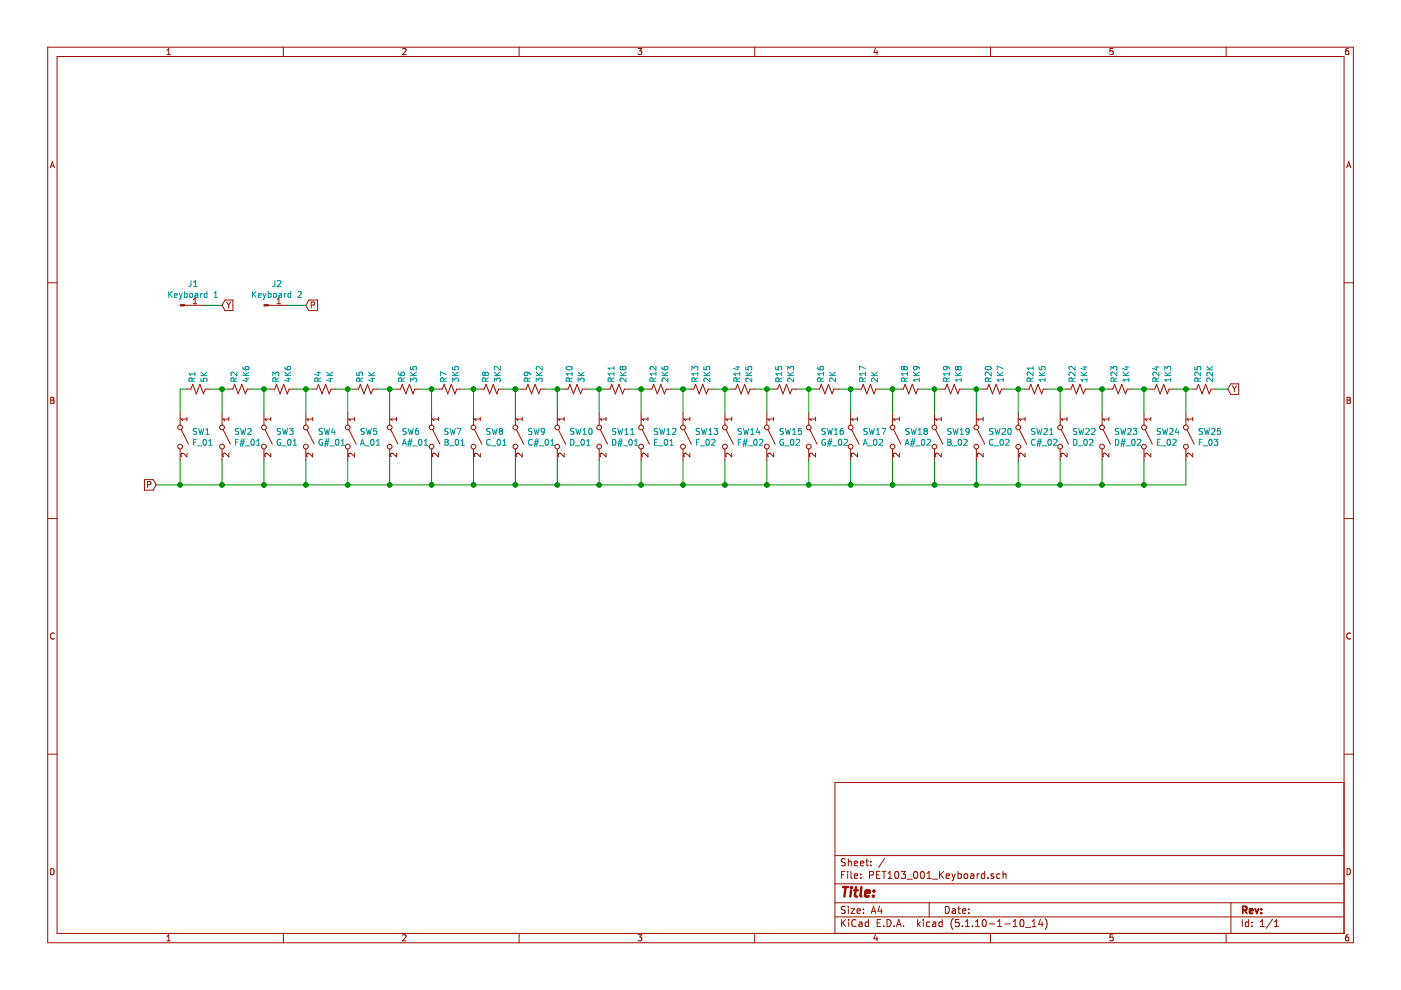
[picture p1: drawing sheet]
EESchema Schematic File Version 4
EELAYER 30 0
EELAYER END
$Descr A4 11693 8268
encoding utf-8
Sheet 1 1
Title ""
Date ""
Rev ""
Comp ""
Comment1 ""
Comment2 ""
Comment3 ""
Comment4 ""
$EndDescr
$Comp
L Connector:Conn_01x01_Male J1
U 1 1
P 1500 2550
F 0 "J1" H 1608 2731 50  0000 C CNN
F 1 "Keyboard 1" H 1608 2640 50  0000 C CNN
F 2 "Connector_Wire:SolderWire-0.15sqmm_1x01_D0.5mm_OD1.5mm" H 1500 2550 50  0001 C CNN
F 3 "~" H 1500 2550 50  0001 C CNN
	1    1500 2550
	1    0    0    -1  
$EndComp
Text GLabel 1850 2550 2    50   Input ~ 0
Y
Wire Wire Line
	1700 2550 1850 2550
$Comp
L Connector:Conn_01x01_Male J2
U 1 1
P 2200 2550
F 0 "J2" H 2308 2731 50  0000 C CNN
F 1 "Keyboard 2" H 2308 2640 50  0000 C CNN
F 2 "Connector_Wire:SolderWire-0.15sqmm_1x01_D0.5mm_OD1.5mm" H 2200 2550 50  0001 C CNN
F 3 "~" H 2200 2550 50  0001 C CNN
	1    2200 2550
	1    0    0    -1  
$EndComp
Text GLabel 2550 2550 2    50   Input ~ 0
P
Wire Wire Line
	2400 2550 2550 2550
$Comp
L Switch:SW_SPST SW1
U 1 1
P 1500 3650
F 0 "SW1" V 1454 3748 50  0000 L CNN
F 1 "F_01" V 1545 3748 50  0000 L CNN
F 2 "Connector_Wire:SolderWire-1.5sqmm_1x02_P7.8mm_D1.7mm_OD3.9mm" H 1500 3650 50  0001 C CNN
F 3 "~" H 1500 3650 50  0001 C CNN
	1    1500 3650
	0    1    1    0   
$EndComp
Wire Wire Line
	1500 3850 1500 4050
$Comp
L Device:R_Small_US R1
U 1 1
P 1650 3250
F 0 "R1" H 1700 3300 50  0000 L CNN
F 1 "5K" H 1700 3200 50  0000 L CNN
F 2 "Resistor_THT:R_Axial_DIN0207_L6.3mm_D2.5mm_P10.16mm_Horizontal" H 1650 3250 50  0001 C CNN
F 3 "~" H 1650 3250 50  0001 C CNN
	1    1650 3250
	0    -1   -1   0   
$EndComp
$Comp
L Switch:SW_SPST SW2
U 1 1
P 1850 3650
F 0 "SW2" V 1804 3748 50  0000 L CNN
F 1 "F#_01" V 1895 3748 50  0000 L CNN
F 2 "Connector_Wire:SolderWire-1.5sqmm_1x02_P7.8mm_D1.7mm_OD3.9mm" H 1850 3650 50  0001 C CNN
F 3 "~" H 1850 3650 50  0001 C CNN
	1    1850 3650
	0    1    1    0   
$EndComp
Wire Wire Line
	1850 3850 1850 4050
$Comp
L Device:R_Small_US R2
U 1 1
P 2000 3250
F 0 "R2" H 2050 3300 50  0000 L CNN
F 1 "4K6" H 2050 3200 50  0000 L CNN
F 2 "Resistor_THT:R_Axial_DIN0207_L6.3mm_D2.5mm_P10.16mm_Horizontal" H 2000 3250 50  0001 C CNN
F 3 "~" H 2000 3250 50  0001 C CNN
	1    2000 3250
	0    -1   -1   0   
$EndComp
$Comp
L Switch:SW_SPST SW3
U 1 1
P 2200 3650
F 0 "SW3" V 2154 3748 50  0000 L CNN
F 1 "G_01" V 2245 3748 50  0000 L CNN
F 2 "Connector_Wire:SolderWire-1.5sqmm_1x02_P7.8mm_D1.7mm_OD3.9mm" H 2200 3650 50  0001 C CNN
F 3 "~" H 2200 3650 50  0001 C CNN
	1    2200 3650
	0    1    1    0   
$EndComp
Wire Wire Line
	2200 3850 2200 4050
$Comp
L Device:R_Small_US R3
U 1 1
P 2350 3250
F 0 "R3" H 2400 3300 50  0000 L CNN
F 1 "4K6" H 2400 3200 50  0000 L CNN
F 2 "Resistor_THT:R_Axial_DIN0207_L6.3mm_D2.5mm_P10.16mm_Horizontal" H 2350 3250 50  0001 C CNN
F 3 "~" H 2350 3250 50  0001 C CNN
	1    2350 3250
	0    -1   -1   0   
$EndComp
$Comp
L Switch:SW_SPST SW4
U 1 1
P 2550 3650
F 0 "SW4" V 2504 3748 50  0000 L CNN
F 1 "G#_01" V 2595 3748 50  0000 L CNN
F 2 "Connector_Wire:SolderWire-1.5sqmm_1x02_P7.8mm_D1.7mm_OD3.9mm" H 2550 3650 50  0001 C CNN
F 3 "~" H 2550 3650 50  0001 C CNN
	1    2550 3650
	0    1    1    0   
$EndComp
Wire Wire Line
	2550 3850 2550 4050
$Comp
L Device:R_Small_US R4
U 1 1
P 2700 3250
F 0 "R4" H 2750 3300 50  0000 L CNN
F 1 "4K" H 2750 3200 50  0000 L CNN
F 2 "Resistor_THT:R_Axial_DIN0207_L6.3mm_D2.5mm_P10.16mm_Horizontal" H 2700 3250 50  0001 C CNN
F 3 "~" H 2700 3250 50  0001 C CNN
	1    2700 3250
	0    -1   -1   0   
$EndComp
$Comp
L Switch:SW_SPST SW5
U 1 1
P 2900 3650
F 0 "SW5" V 2854 3748 50  0000 L CNN
F 1 "A_01" V 2945 3748 50  0000 L CNN
F 2 "Connector_Wire:SolderWire-1.5sqmm_1x02_P7.8mm_D1.7mm_OD3.9mm" H 2900 3650 50  0001 C CNN
F 3 "~" H 2900 3650 50  0001 C CNN
	1    2900 3650
	0    1    1    0   
$EndComp
Wire Wire Line
	2900 3850 2900 4050
$Comp
L Device:R_Small_US R5
U 1 1
P 3050 3250
F 0 "R5" H 3100 3300 50  0000 L CNN
F 1 "4K" H 3100 3200 50  0000 L CNN
F 2 "Resistor_THT:R_Axial_DIN0207_L6.3mm_D2.5mm_P10.16mm_Horizontal" H 3050 3250 50  0001 C CNN
F 3 "~" H 3050 3250 50  0001 C CNN
	1    3050 3250
	0    -1   -1   0   
$EndComp
$Comp
L Switch:SW_SPST SW6
U 1 1
P 3250 3650
F 0 "SW6" V 3204 3748 50  0000 L CNN
F 1 "A#_01" V 3295 3748 50  0000 L CNN
F 2 "Connector_Wire:SolderWire-1.5sqmm_1x02_P7.8mm_D1.7mm_OD3.9mm" H 3250 3650 50  0001 C CNN
F 3 "~" H 3250 3650 50  0001 C CNN
	1    3250 3650
	0    1    1    0   
$EndComp
Wire Wire Line
	3250 3850 3250 4050
$Comp
L Device:R_Small_US R6
U 1 1
P 3400 3250
F 0 "R6" H 3450 3300 50  0000 L CNN
F 1 "3K5" H 3450 3200 50  0000 L CNN
F 2 "Resistor_THT:R_Axial_DIN0207_L6.3mm_D2.5mm_P10.16mm_Horizontal" H 3400 3250 50  0001 C CNN
F 3 "~" H 3400 3250 50  0001 C CNN
	1    3400 3250
	0    -1   -1   0   
$EndComp
$Comp
L Switch:SW_SPST SW7
U 1 1
P 3600 3650
F 0 "SW7" V 3554 3748 50  0000 L CNN
F 1 "B_01" V 3645 3748 50  0000 L CNN
F 2 "Connector_Wire:SolderWire-1.5sqmm_1x02_P7.8mm_D1.7mm_OD3.9mm" H 3600 3650 50  0001 C CNN
F 3 "~" H 3600 3650 50  0001 C CNN
	1    3600 3650
	0    1    1    0   
$EndComp
Wire Wire Line
	3600 3850 3600 4050
$Comp
L Device:R_Small_US R7
U 1 1
P 3750 3250
F 0 "R7" H 3800 3300 50  0000 L CNN
F 1 "3K5" H 3800 3200 50  0000 L CNN
F 2 "Resistor_THT:R_Axial_DIN0207_L6.3mm_D2.5mm_P10.16mm_Horizontal" H 3750 3250 50  0001 C CNN
F 3 "~" H 3750 3250 50  0001 C CNN
	1    3750 3250
	0    -1   -1   0   
$EndComp
$Comp
L Switch:SW_SPST SW8
U 1 1
P 3950 3650
F 0 "SW8" V 3904 3748 50  0000 L CNN
F 1 "C_01" V 3995 3748 50  0000 L CNN
F 2 "Connector_Wire:SolderWire-1.5sqmm_1x02_P7.8mm_D1.7mm_OD3.9mm" H 3950 3650 50  0001 C CNN
F 3 "~" H 3950 3650 50  0001 C CNN
	1    3950 3650
	0    1    1    0   
$EndComp
Wire Wire Line
	3950 3850 3950 4050
$Comp
L Device:R_Small_US R8
U 1 1
P 4100 3250
F 0 "R8" H 4150 3300 50  0000 L CNN
F 1 "3K2" H 4150 3200 50  0000 L CNN
F 2 "Resistor_THT:R_Axial_DIN0207_L6.3mm_D2.5mm_P10.16mm_Horizontal" H 4100 3250 50  0001 C CNN
F 3 "~" H 4100 3250 50  0001 C CNN
	1    4100 3250
	0    -1   -1   0   
$EndComp
$Comp
L Switch:SW_SPST SW9
U 1 1
P 4300 3650
F 0 "SW9" V 4254 3748 50  0000 L CNN
F 1 "C#_01" V 4345 3748 50  0000 L CNN
F 2 "Connector_Wire:SolderWire-1.5sqmm_1x02_P7.8mm_D1.7mm_OD3.9mm" H 4300 3650 50  0001 C CNN
F 3 "~" H 4300 3650 50  0001 C CNN
	1    4300 3650
	0    1    1    0   
$EndComp
Wire Wire Line
	4300 3850 4300 4050
$Comp
L Device:R_Small_US R9
U 1 1
P 4450 3250
F 0 "R9" H 4500 3300 50  0000 L CNN
F 1 "3K2" H 4500 3200 50  0000 L CNN
F 2 "Resistor_THT:R_Axial_DIN0207_L6.3mm_D2.5mm_P10.16mm_Horizontal" H 4450 3250 50  0001 C CNN
F 3 "~" H 4450 3250 50  0001 C CNN
	1    4450 3250
	0    -1   -1   0   
$EndComp
$Comp
L Switch:SW_SPST SW10
U 1 1
P 4650 3650
F 0 "SW10" V 4604 3748 50  0000 L CNN
F 1 "D_01" V 4695 3748 50  0000 L CNN
F 2 "Connector_Wire:SolderWire-1.5sqmm_1x02_P7.8mm_D1.7mm_OD3.9mm" H 4650 3650 50  0001 C CNN
F 3 "~" H 4650 3650 50  0001 C CNN
	1    4650 3650
	0    1    1    0   
$EndComp
Wire Wire Line
	4650 3850 4650 4050
$Comp
L Device:R_Small_US R10
U 1 1
P 4800 3250
F 0 "R10" H 4850 3300 50  0000 L CNN
F 1 "3K" H 4850 3200 50  0000 L CNN
F 2 "Resistor_THT:R_Axial_DIN0207_L6.3mm_D2.5mm_P10.16mm_Horizontal" H 4800 3250 50  0001 C CNN
F 3 "~" H 4800 3250 50  0001 C CNN
	1    4800 3250
	0    -1   -1   0   
$EndComp
$Comp
L Switch:SW_SPST SW11
U 1 1
P 5000 3650
F 0 "SW11" V 4954 3748 50  0000 L CNN
F 1 "D#_01" V 5045 3748 50  0000 L CNN
F 2 "Connector_Wire:SolderWire-1.5sqmm_1x02_P7.8mm_D1.7mm_OD3.9mm" H 5000 3650 50  0001 C CNN
F 3 "~" H 5000 3650 50  0001 C CNN
	1    5000 3650
	0    1    1    0   
$EndComp
Wire Wire Line
	5000 3850 5000 4050
$Comp
L Device:R_Small_US R11
U 1 1
P 5150 3250
F 0 "R11" H 5200 3300 50  0000 L CNN
F 1 "2K8" H 5200 3200 50  0000 L CNN
F 2 "Resistor_THT:R_Axial_DIN0207_L6.3mm_D2.5mm_P10.16mm_Horizontal" H 5150 3250 50  0001 C CNN
F 3 "~" H 5150 3250 50  0001 C CNN
	1    5150 3250
	0    -1   -1   0   
$EndComp
$Comp
L Switch:SW_SPST SW12
U 1 1
P 5350 3650
F 0 "SW12" V 5304 3748 50  0000 L CNN
F 1 "E_01" V 5395 3748 50  0000 L CNN
F 2 "Connector_Wire:SolderWire-1.5sqmm_1x02_P7.8mm_D1.7mm_OD3.9mm" H 5350 3650 50  0001 C CNN
F 3 "~" H 5350 3650 50  0001 C CNN
	1    5350 3650
	0    1    1    0   
$EndComp
Wire Wire Line
	5350 3850 5350 4050
$Comp
L Device:R_Small_US R12
U 1 1
P 5500 3250
F 0 "R12" H 5550 3300 50  0000 L CNN
F 1 "2K6" H 5550 3200 50  0000 L CNN
F 2 "Resistor_THT:R_Axial_DIN0207_L6.3mm_D2.5mm_P10.16mm_Horizontal" H 5500 3250 50  0001 C CNN
F 3 "~" H 5500 3250 50  0001 C CNN
	1    5500 3250
	0    -1   -1   0   
$EndComp
$Comp
L Switch:SW_SPST SW13
U 1 1
P 5700 3650
F 0 "SW13" V 5654 3748 50  0000 L CNN
F 1 "F_02" V 5745 3748 50  0000 L CNN
F 2 "Connector_Wire:SolderWire-1.5sqmm_1x02_P7.8mm_D1.7mm_OD3.9mm" H 5700 3650 50  0001 C CNN
F 3 "~" H 5700 3650 50  0001 C CNN
	1    5700 3650
	0    1    1    0   
$EndComp
Wire Wire Line
	5700 3850 5700 4050
$Comp
L Device:R_Small_US R13
U 1 1
P 5850 3250
F 0 "R13" H 5900 3300 50  0000 L CNN
F 1 "2K5" H 5900 3200 50  0000 L CNN
F 2 "Resistor_THT:R_Axial_DIN0207_L6.3mm_D2.5mm_P10.16mm_Horizontal" H 5850 3250 50  0001 C CNN
F 3 "~" H 5850 3250 50  0001 C CNN
	1    5850 3250
	0    -1   -1   0   
$EndComp
$Comp
L Switch:SW_SPST SW14
U 1 1
P 6050 3650
F 0 "SW14" V 6004 3748 50  0000 L CNN
F 1 "F#_02" V 6095 3748 50  0000 L CNN
F 2 "Connector_Wire:SolderWire-1.5sqmm_1x02_P7.8mm_D1.7mm_OD3.9mm" H 6050 3650 50  0001 C CNN
F 3 "~" H 6050 3650 50  0001 C CNN
	1    6050 3650
	0    1    1    0   
$EndComp
Wire Wire Line
	6050 3850 6050 4050
$Comp
L Device:R_Small_US R14
U 1 1
P 6200 3250
F 0 "R14" H 6250 3300 50  0000 L CNN
F 1 "2K5" H 6250 3200 50  0000 L CNN
F 2 "Resistor_THT:R_Axial_DIN0207_L6.3mm_D2.5mm_P10.16mm_Horizontal" H 6200 3250 50  0001 C CNN
F 3 "~" H 6200 3250 50  0001 C CNN
	1    6200 3250
	0    -1   -1   0   
$EndComp
$Comp
L Switch:SW_SPST SW15
U 1 1
P 6400 3650
F 0 "SW15" V 6354 3748 50  0000 L CNN
F 1 "G_02" V 6445 3748 50  0000 L CNN
F 2 "Connector_Wire:SolderWire-1.5sqmm_1x02_P7.8mm_D1.7mm_OD3.9mm" H 6400 3650 50  0001 C CNN
F 3 "~" H 6400 3650 50  0001 C CNN
	1    6400 3650
	0    1    1    0   
$EndComp
Wire Wire Line
	6400 3850 6400 4050
$Comp
L Device:R_Small_US R15
U 1 1
P 6550 3250
F 0 "R15" H 6600 3300 50  0000 L CNN
F 1 "2K3" H 6600 3200 50  0000 L CNN
F 2 "Resistor_THT:R_Axial_DIN0207_L6.3mm_D2.5mm_P10.16mm_Horizontal" H 6550 3250 50  0001 C CNN
F 3 "~" H 6550 3250 50  0001 C CNN
	1    6550 3250
	0    -1   -1   0   
$EndComp
$Comp
L Switch:SW_SPST SW16
U 1 1
P 6750 3650
F 0 "SW16" V 6704 3748 50  0000 L CNN
F 1 "G#_02" V 6795 3748 50  0000 L CNN
F 2 "Connector_Wire:SolderWire-1.5sqmm_1x02_P7.8mm_D1.7mm_OD3.9mm" H 6750 3650 50  0001 C CNN
F 3 "~" H 6750 3650 50  0001 C CNN
	1    6750 3650
	0    1    1    0   
$EndComp
Wire Wire Line
	6750 3850 6750 4050
$Comp
L Device:R_Small_US R16
U 1 1
P 6900 3250
F 0 "R16" H 6950 3300 50  0000 L CNN
F 1 "2K" H 6950 3200 50  0000 L CNN
F 2 "Resistor_THT:R_Axial_DIN0207_L6.3mm_D2.5mm_P10.16mm_Horizontal" H 6900 3250 50  0001 C CNN
F 3 "~" H 6900 3250 50  0001 C CNN
	1    6900 3250
	0    -1   -1   0   
$EndComp
$Comp
L Switch:SW_SPST SW17
U 1 1
P 7100 3650
F 0 "SW17" V 7054 3748 50  0000 L CNN
F 1 "A_02" V 7145 3748 50  0000 L CNN
F 2 "Connector_Wire:SolderWire-1.5sqmm_1x02_P7.8mm_D1.7mm_OD3.9mm" H 7100 3650 50  0001 C CNN
F 3 "~" H 7100 3650 50  0001 C CNN
	1    7100 3650
	0    1    1    0   
$EndComp
Wire Wire Line
	7100 3850 7100 4050
$Comp
L Device:R_Small_US R17
U 1 1
P 7250 3250
F 0 "R17" H 7300 3300 50  0000 L CNN
F 1 "2K" H 7300 3200 50  0000 L CNN
F 2 "Resistor_THT:R_Axial_DIN0207_L6.3mm_D2.5mm_P10.16mm_Horizontal" H 7250 3250 50  0001 C CNN
F 3 "~" H 7250 3250 50  0001 C CNN
	1    7250 3250
	0    -1   -1   0   
$EndComp
$Comp
L Switch:SW_SPST SW18
U 1 1
P 7450 3650
F 0 "SW18" V 7404 3748 50  0000 L CNN
F 1 "A#_02" V 7495 3748 50  0000 L CNN
F 2 "Connector_Wire:SolderWire-1.5sqmm_1x02_P7.8mm_D1.7mm_OD3.9mm" H 7450 3650 50  0001 C CNN
F 3 "~" H 7450 3650 50  0001 C CNN
	1    7450 3650
	0    1    1    0   
$EndComp
Wire Wire Line
	7450 3850 7450 4050
$Comp
L Device:R_Small_US R18
U 1 1
P 7600 3250
F 0 "R18" H 7650 3300 50  0000 L CNN
F 1 "1K9" H 7650 3200 50  0000 L CNN
F 2 "Resistor_THT:R_Axial_DIN0207_L6.3mm_D2.5mm_P10.16mm_Horizontal" H 7600 3250 50  0001 C CNN
F 3 "~" H 7600 3250 50  0001 C CNN
	1    7600 3250
	0    -1   -1   0   
$EndComp
$Comp
L Switch:SW_SPST SW19
U 1 1
P 7800 3650
F 0 "SW19" V 7754 3748 50  0000 L CNN
F 1 "B_02" V 7845 3748 50  0000 L CNN
F 2 "Connector_Wire:SolderWire-1.5sqmm_1x02_P7.8mm_D1.7mm_OD3.9mm" H 7800 3650 50  0001 C CNN
F 3 "~" H 7800 3650 50  0001 C CNN
	1    7800 3650
	0    1    1    0   
$EndComp
Wire Wire Line
	7800 3850 7800 4050
$Comp
L Device:R_Small_US R19
U 1 1
P 7950 3250
F 0 "R19" H 8000 3300 50  0000 L CNN
F 1 "1K8" H 8000 3200 50  0000 L CNN
F 2 "Resistor_THT:R_Axial_DIN0207_L6.3mm_D2.5mm_P10.16mm_Horizontal" H 7950 3250 50  0001 C CNN
F 3 "~" H 7950 3250 50  0001 C CNN
	1    7950 3250
	0    -1   -1   0   
$EndComp
$Comp
L Switch:SW_SPST SW20
U 1 1
P 8150 3650
F 0 "SW20" V 8104 3748 50  0000 L CNN
F 1 "C_02" V 8195 3748 50  0000 L CNN
F 2 "Connector_Wire:SolderWire-1.5sqmm_1x02_P7.8mm_D1.7mm_OD3.9mm" H 8150 3650 50  0001 C CNN
F 3 "~" H 8150 3650 50  0001 C CNN
	1    8150 3650
	0    1    1    0   
$EndComp
Wire Wire Line
	8150 3850 8150 4050
$Comp
L Device:R_Small_US R20
U 1 1
P 8300 3250
F 0 "R20" H 8350 3300 50  0000 L CNN
F 1 "1K7" H 8350 3200 50  0000 L CNN
F 2 "Resistor_THT:R_Axial_DIN0207_L6.3mm_D2.5mm_P10.16mm_Horizontal" H 8300 3250 50  0001 C CNN
F 3 "~" H 8300 3250 50  0001 C CNN
	1    8300 3250
	0    -1   -1   0   
$EndComp
$Comp
L Switch:SW_SPST SW21
U 1 1
P 8500 3650
F 0 "SW21" V 8454 3748 50  0000 L CNN
F 1 "C#_02" V 8545 3748 50  0000 L CNN
F 2 "Connector_Wire:SolderWire-1.5sqmm_1x02_P7.8mm_D1.7mm_OD3.9mm" H 8500 3650 50  0001 C CNN
F 3 "~" H 8500 3650 50  0001 C CNN
	1    8500 3650
	0    1    1    0   
$EndComp
Wire Wire Line
	8500 3850 8500 4050
$Comp
L Device:R_Small_US R21
U 1 1
P 8650 3250
F 0 "R21" H 8700 3300 50  0000 L CNN
F 1 "1K5" H 8700 3200 50  0000 L CNN
F 2 "Resistor_THT:R_Axial_DIN0207_L6.3mm_D2.5mm_P10.16mm_Horizontal" H 8650 3250 50  0001 C CNN
F 3 "~" H 8650 3250 50  0001 C CNN
	1    8650 3250
	0    -1   -1   0   
$EndComp
$Comp
L Switch:SW_SPST SW22
U 1 1
P 8850 3650
F 0 "SW22" V 8804 3748 50  0000 L CNN
F 1 "D_02" V 8895 3748 50  0000 L CNN
F 2 "Connector_Wire:SolderWire-1.5sqmm_1x02_P7.8mm_D1.7mm_OD3.9mm" H 8850 3650 50  0001 C CNN
F 3 "~" H 8850 3650 50  0001 C CNN
	1    8850 3650
	0    1    1    0   
$EndComp
Wire Wire Line
	8850 3850 8850 4050
$Comp
L Device:R_Small_US R22
U 1 1
P 9000 3250
F 0 "R22" H 9050 3300 50  0000 L CNN
F 1 "1K4" H 9050 3200 50  0000 L CNN
F 2 "Resistor_THT:R_Axial_DIN0207_L6.3mm_D2.5mm_P10.16mm_Horizontal" H 9000 3250 50  0001 C CNN
F 3 "~" H 9000 3250 50  0001 C CNN
	1    9000 3250
	0    -1   -1   0   
$EndComp
$Comp
L Switch:SW_SPST SW23
U 1 1
P 9200 3650
F 0 "SW23" V 9154 3748 50  0000 L CNN
F 1 "D#_02" V 9245 3748 50  0000 L CNN
F 2 "Connector_Wire:SolderWire-1.5sqmm_1x02_P7.8mm_D1.7mm_OD3.9mm" H 9200 3650 50  0001 C CNN
F 3 "~" H 9200 3650 50  0001 C CNN
	1    9200 3650
	0    1    1    0   
$EndComp
Wire Wire Line
	9200 3850 9200 4050
$Comp
L Device:R_Small_US R23
U 1 1
P 9350 3250
F 0 "R23" H 9400 3300 50  0000 L CNN
F 1 "1K4" H 9400 3200 50  0000 L CNN
F 2 "Resistor_THT:R_Axial_DIN0207_L6.3mm_D2.5mm_P10.16mm_Horizontal" H 9350 3250 50  0001 C CNN
F 3 "~" H 9350 3250 50  0001 C CNN
	1    9350 3250
	0    -1   -1   0   
$EndComp
$Comp
L Switch:SW_SPST SW24
U 1 1
P 9550 3650
F 0 "SW24" V 9504 3748 50  0000 L CNN
F 1 "E_02" V 9595 3748 50  0000 L CNN
F 2 "Connector_Wire:SolderWire-1.5sqmm_1x02_P7.8mm_D1.7mm_OD3.9mm" H 9550 3650 50  0001 C CNN
F 3 "~" H 9550 3650 50  0001 C CNN
	1    9550 3650
	0    1    1    0   
$EndComp
Wire Wire Line
	9550 3850 9550 4050
$Comp
L Device:R_Small_US R24
U 1 1
P 9700 3250
F 0 "R24" H 9750 3300 50  0000 L CNN
F 1 "1K3" H 9750 3200 50  0000 L CNN
F 2 "Resistor_THT:R_Axial_DIN0207_L6.3mm_D2.5mm_P10.16mm_Horizontal" H 9700 3250 50  0001 C CNN
F 3 "~" H 9700 3250 50  0001 C CNN
	1    9700 3250
	0    -1   -1   0   
$EndComp
Wire Wire Line
	9900 4050 9550 4050
Connection ~ 1500 4050
Connection ~ 1850 4050
Wire Wire Line
	1850 4050 1500 4050
Connection ~ 2200 4050
Wire Wire Line
	2200 4050 1850 4050
Connection ~ 2550 4050
Wire Wire Line
	2550 4050 2200 4050
Connection ~ 2900 4050
Wire Wire Line
	2900 4050 2550 4050
Connection ~ 3250 4050
Wire Wire Line
	3250 4050 2900 4050
Connection ~ 3600 4050
Wire Wire Line
	3600 4050 3250 4050
Connection ~ 3950 4050
Wire Wire Line
	3950 4050 3600 4050
Connection ~ 4300 4050
Wire Wire Line
	4300 4050 3950 4050
Connection ~ 4650 4050
Wire Wire Line
	4650 4050 4300 4050
Connection ~ 5000 4050
Wire Wire Line
	5000 4050 4650 4050
Connection ~ 5350 4050
Wire Wire Line
	5350 4050 5000 4050
Connection ~ 5700 4050
Wire Wire Line
	5700 4050 5350 4050
Connection ~ 6050 4050
Wire Wire Line
	6050 4050 5700 4050
Connection ~ 6400 4050
Wire Wire Line
	6400 4050 6050 4050
Connection ~ 6750 4050
Wire Wire Line
	6750 4050 6400 4050
Connection ~ 7100 4050
Wire Wire Line
	7100 4050 6750 4050
Connection ~ 7450 4050
Wire Wire Line
	7450 4050 7100 4050
Connection ~ 7800 4050
Wire Wire Line
	7800 4050 7450 4050
Connection ~ 8150 4050
Wire Wire Line
	8150 4050 7800 4050
Connection ~ 8500 4050
Wire Wire Line
	8500 4050 8150 4050
Connection ~ 8850 4050
Wire Wire Line
	8850 4050 8500 4050
Connection ~ 9200 4050
Wire Wire Line
	9200 4050 8850 4050
Connection ~ 9550 4050
Wire Wire Line
	9550 4050 9200 4050
Text GLabel 1300 4050 0    50   Input ~ 0
P
Wire Wire Line
	1300 4050 1500 4050
Wire Wire Line
	3950 3250 3950 3450
Wire Wire Line
	3600 3250 3600 3450
Wire Wire Line
	3250 3250 3250 3450
Wire Wire Line
	2900 3250 2900 3450
Wire Wire Line
	2550 3250 2550 3450
Wire Wire Line
	2200 3250 2200 3450
Wire Wire Line
	1850 3250 1850 3450
Wire Wire Line
	1750 3250 1850 3250
Wire Wire Line
	1550 3250 1500 3250
Wire Wire Line
	1500 3250 1500 3450
Wire Wire Line
	3650 3250 3600 3250
Wire Wire Line
	4300 3250 4300 3450
Wire Wire Line
	4650 3250 4650 3450
Wire Wire Line
	5000 3250 5000 3450
Wire Wire Line
	5350 3250 5350 3450
Wire Wire Line
	5700 3250 5700 3450
Wire Wire Line
	6050 3250 6050 3450
Wire Wire Line
	6400 3250 6400 3450
Wire Wire Line
	6750 3250 6750 3450
Wire Wire Line
	7100 3250 7100 3450
Wire Wire Line
	7450 3250 7450 3450
Wire Wire Line
	7800 3250 7800 3450
Wire Wire Line
	8150 3250 8150 3450
Wire Wire Line
	8500 3250 8500 3450
Wire Wire Line
	8850 3250 8850 3450
Wire Wire Line
	9200 3250 9200 3450
Wire Wire Line
	9550 3250 9550 3450
Wire Wire Line
	1900 3250 1850 3250
Connection ~ 1850 3250
Wire Wire Line
	2100 3250 2200 3250
Wire Wire Line
	2200 3250 2250 3250
Connection ~ 2200 3250
Wire Wire Line
	2450 3250 2550 3250
Wire Wire Line
	9950 3250 9900 3250
Text GLabel 10250 3250 2    50   Input ~ 0
Y
$Comp
L Device:R_Small_US R25
U 1 1
P 10050 3250
F 0 "R25" H 10100 3300 50  0000 L CNN
F 1 "22K" H 10100 3200 50  0000 L CNN
F 2 "Resistor_THT:R_Axial_DIN0207_L6.3mm_D2.5mm_P10.16mm_Horizontal" H 10050 3250 50  0001 C CNN
F 3 "~" H 10050 3250 50  0001 C CNN
	1    10050 3250
	0    -1   -1   0   
$EndComp
Wire Wire Line
	9900 3850 9900 4050
$Comp
L Switch:SW_SPST SW25
U 1 1
P 9900 3650
F 0 "SW25" V 9854 3748 50  0000 L CNN
F 1 "F_03" V 9945 3748 50  0000 L CNN
F 2 "Connector_Wire:SolderWire-1.5sqmm_1x02_P7.8mm_D1.7mm_OD3.9mm" H 9900 3650 50  0001 C CNN
F 3 "~" H 9900 3650 50  0001 C CNN
	1    9900 3650
	0    1    1    0   
$EndComp
Wire Wire Line
	2550 3250 2600 3250
Connection ~ 2550 3250
Wire Wire Line
	2800 3250 2900 3250
Connection ~ 2900 3250
Wire Wire Line
	2900 3250 2950 3250
Wire Wire Line
	3150 3250 3250 3250
Connection ~ 3250 3250
Wire Wire Line
	3250 3250 3300 3250
Wire Wire Line
	3500 3250 3600 3250
Connection ~ 3600 3250
Wire Wire Line
	3850 3250 3950 3250
Connection ~ 3950 3250
Wire Wire Line
	3950 3250 4000 3250
Wire Wire Line
	4200 3250 4300 3250
Connection ~ 4300 3250
Wire Wire Line
	4300 3250 4350 3250
Wire Wire Line
	4550 3250 4650 3250
Connection ~ 4650 3250
Wire Wire Line
	4650 3250 4700 3250
Wire Wire Line
	4900 3250 5000 3250
Wire Wire Line
	5050 3250 5000 3250
Connection ~ 5000 3250
Wire Wire Line
	5250 3250 5350 3250
Connection ~ 5350 3250
Wire Wire Line
	5350 3250 5400 3250
Wire Wire Line
	5600 3250 5700 3250
Connection ~ 5700 3250
Wire Wire Line
	5700 3250 5750 3250
Wire Wire Line
	5950 3250 6050 3250
Connection ~ 6050 3250
Wire Wire Line
	6050 3250 6100 3250
Wire Wire Line
	6300 3250 6400 3250
Connection ~ 6400 3250
Wire Wire Line
	6400 3250 6450 3250
Wire Wire Line
	6650 3250 6750 3250
Connection ~ 6750 3250
Wire Wire Line
	6750 3250 6800 3250
Wire Wire Line
	7000 3250 7100 3250
Connection ~ 7100 3250
Wire Wire Line
	7100 3250 7150 3250
Wire Wire Line
	7350 3250 7450 3250
Connection ~ 7450 3250
Wire Wire Line
	7450 3250 7500 3250
Wire Wire Line
	7700 3250 7800 3250
Connection ~ 7800 3250
Wire Wire Line
	7800 3250 7850 3250
Wire Wire Line
	8050 3250 8150 3250
Connection ~ 8150 3250
Wire Wire Line
	8150 3250 8200 3250
Wire Wire Line
	8400 3250 8500 3250
Connection ~ 8500 3250
Wire Wire Line
	8500 3250 8550 3250
Wire Wire Line
	8750 3250 8850 3250
Connection ~ 8850 3250
Wire Wire Line
	8850 3250 8900 3250
Wire Wire Line
	9100 3250 9200 3250
Connection ~ 9200 3250
Wire Wire Line
	9200 3250 9250 3250
Wire Wire Line
	9450 3250 9550 3250
Connection ~ 9550 3250
Wire Wire Line
	9550 3250 9600 3250
Wire Wire Line
	9800 3250 9900 3250
Wire Wire Line
	9900 3250 9900 3450
Wire Wire Line
	10150 3250 10250 3250
Connection ~ 9900 3250
$EndSCHEMATC
